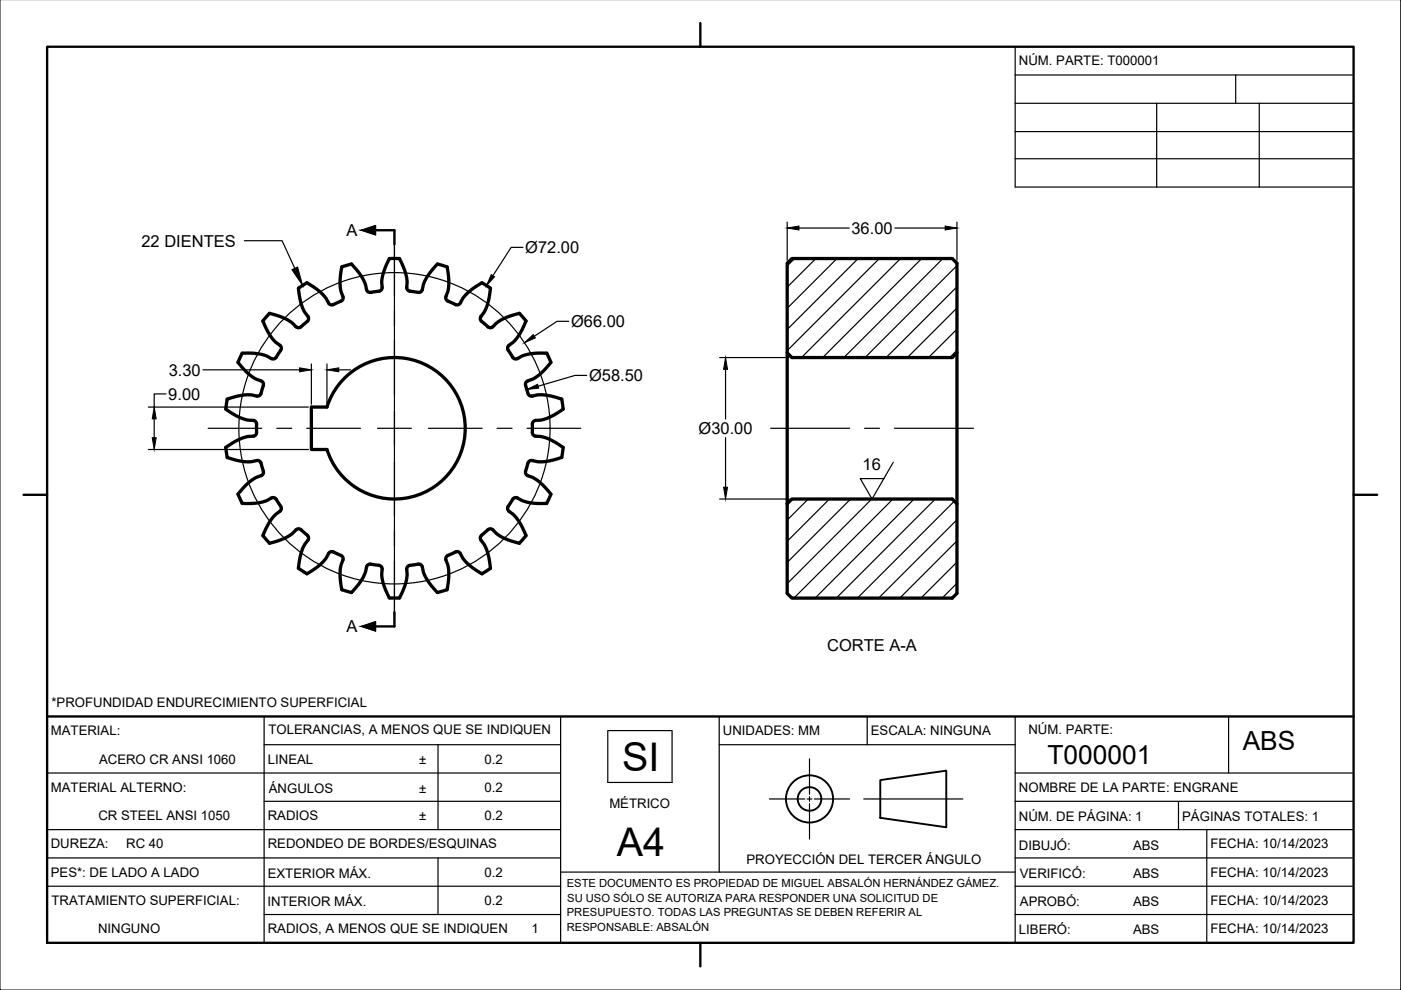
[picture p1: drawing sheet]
<svg xmlns="http://www.w3.org/2000/svg" width="297mm" height="210mm" viewBox="0 0 297 210" stroke-linecap="round" stroke-linejoin="round" font-family="sans-serif">
<!-- layer: ContornoM -->
<path d="M10 9.9h277v190h-277zM148.5 4.9v5M79.6 48.8h4v3M5 104.9h5M287 104.9h5M83.6 129.8v3h-4M10 151.9h277M148.5 199.9v5" fill="none" stroke="#000" stroke-width=".5"/>
<!-- layer: Tablas -->
<g fill="none" stroke="#000" stroke-width=".25">
<path d="M215.2 9.9v29.8h71.8M215.2 15.9h71.8M262 15.9v6M215.2 21.9h71.8M215.2 27.9h71.8M215.2 33.7h71.8M245.2 21.9v17.8M267 21.9v17.8M56 151.9v48M56 157.9h62.9M92.9 157.9v18M118.9 151.9v48"/>
<path d="M152.5 157.9h62.7M152.5 151.9v33M183.9 151.9v6M215.2 151.9v48M260.5 151.9v12M10 175.9h108.9M10 163.9h108.9M56 169.9h62.9M215.2 175.9h71.8M215.2 163.9h71.8M215.2 169.9h71.8M249.9 169.9v6"/>
<path d="M255.9 175.9v24M10 187.9h108.9M10 181.9h108.9M56 193.9h62.9M92.9 181.9v12M118.9 184.9h96.3M215.2 187.9h71.8M215.2 193.9h71.8M215.2 181.9h71.8"/>
</g>
<!-- layer: LineasExtra -->
<path d="M128.9 154.9h13.6v11h-13.6z" fill="none" stroke="#000" stroke-width=".25"/>
<!-- layer: Proyeccion -->
<g fill="none" stroke="#000" stroke-width=".4">
<path d="M186.6 165.4l14-2v12l-14-2z"/>
<circle cx="171.6" cy="169.4" r="5"/>
<circle cx="171.6" cy="169.4" r="2.5"/>
</g>
<!-- layer: TextoEd -->
<path d="M51.8 51h8l2.7 5.9M163.1 169.4h7.5M171.1 169.4h1M171.6 160.9v7.5M171.6 168.9v1M171.6 170.4v7.5M172.6 169.4h7.5M183.1 169.4h21" fill="none" stroke="#000" stroke-width=".25"/>
<!-- layer: ContornoD -->
<g fill="none" stroke="#000" stroke-width=".7">
<path d="M82.5 54.8l-.8 1.8-.6 1.9-.2 1.3 .1 1.1M82.6 54.8h2.1l1.4 3.5 .2 1.5-.1 1.1M92.7 56l-2.3 2.9-.6 1.4-.3 1.1M92.7 56l2.1 .6M94.8 56.6l.4 2.9-.2 2.3a2.29 2.29 0 0 0-.4 1.6l.4 .4M167.9 54.8h34l1 1v19l-1 1h-34l-1-1v-19zM55.7 68.1l1.4 2.8 1.3 1.6a2.27 2.27 0 0 1 1.2 1.2l-.1 .5-.8 1.2a.87 .87 0 0 1-1.2 .6M55.7 68.1l1.4-1.7 3.5 1.2 1.1 .7 1.1 1a1.06 1.06 0 0 0 1.5-.5l.9-.7M57.5 76l-1-.5-1.2-.4-1.6-.2h-2.4l-.8 1.9 1.9 2.2 1.9 1.4a2.27 2.27 0 0 1 1.5 .7v.6l-.4 1.4a.87 .87 0 0 1-1 .9l-1.1-.3h-1.5l-1.6 .3-2 .6M70.7 64.6a.75 .75 0 0 1-1-.3l-.7-1.2-.9-1-3-2.1-1.8 1.1 .5 3 .8 2.1a2.17 2.17 0 0 1 .8 1.4l-.2 .5M77.7 61.4l-.2-1.1-.6-1.2-.8-1.3-1.6-1.8-2 .6-.4 2.8 .2 2.4a2.29 2.29 0 0 1 .4 1.6l-.4 .4-1.6 .8M77.7 61.4a.75 .75 0 0 0 .9 .6"/>
<path d="M81 60.9a1.05 1.05 0 0 1-1.3 .9l-1.1 .2M86.2 60.9a.75 .75 0 0 0 .7 .8M89.5 61.4a1.05 1.05 0 0 1-1.5 .5l-1.1-.2M95 63.8l1.6 .8M96.6 64.6a.75 .75 0 0 0 1-.3l1.1-1.7 1.5-1.4 2-1.2 .7 .4 1.1 .7-.2 1.5-.7 2.6-1.1 1.9a1.04 1.04 0 0 0 .7 1.5l.5 .5a.88 .88 0 0 0 1.3 .2l1.5-1.3 2.2-1 1.9-.6 .6 .7 .8 1-.4 .9-1.5 2.7-1.7 1.5a1.05 1.05 0 0 0 .2 1.6l.4 .6a.87 .87 0 0 0 1.2 .6l1-.5 1.3-.4 1.5-.2h2.4l.9 1.9-2 2.2-1.8 1.4a2.28 2.28 0 0 0-1.5 .7l-.1 .6 .4 1.4a.87 .87 0 0 0 1 .9l1.2-.3h1.5l1.6 .3 2 .6M166.9 74.8v51l1 1h34l1-1v-19l-1-1h-34l-1 1M202.9 74.8v32M48.2 84.6l-.3 2.2 2.5 1.5 2.1 .8a2.3 2.3 0 0 1 1.7 .3l.2 .5v1.4a.87 .87 0 0 1-.7 1.2l-2 .3-1.9 .8-1.9 1.3 .1 .8 .2 1.3 1.2 .4 2.6 .5h1.3l1.1-.3a1.05 1.05 0 0 1 1.1 1.3l.2 .7a.87 .87 0 0 1-.3 1.2M66 86.3h3.3a15 15 0 0 1 23.1-7.7 15 15 0 0 1 0 24.4 15 15 0 0 1-23.1-7.7h-3.3zM119.1 84.6l.3 2.1-2.2 1.4-2.5 1a2.24 2.24 0 0 0-1.6 .3l-.2 .5v1.4a.87 .87 0 0 0 .7 1.2l1.3 .1 1.1 .3 2.4 1.3 1 .7-.2 1.2-.1 .9-1.9 .6-2.4 .3-2-.3a1.05 1.05 0 0 0-1.1 1.3l-.2 .7a.87 .87 0 0 0 .4 1.2M55.4 100.9l-1.9 .8-1.9 1.7-1.1 1.4 .3 .8 .5 1.1 .9 .1 3.3-.3 1-.4 1-.5M57.5 105.6a1.05 1.05 0 0 1 1.4 .9l.4 .6a.86 .86 0 0 1 0 1.3l-.9 .7-1 1.2-1.7 3.3"/>
<path d="M62.7 112.3l-.9 1-.9 .6-1.7 .7-2.1 .6-1.4-1.6M62.8 112.3a1.06 1.06 0 0 1 1.5 .5l.9 .7M65.2 113.5a.76 .76 0 0 1 .1 1l-.7 .9-.5 1-.7 3.3-.1 .8 1.1 .7 .7 .5 2-1.3 1.7-1.6 .9-1.5a1.06 1.06 0 0 1 1.6 0l.7 .3a.88 .88 0 0 1 .7 1.1l-.5 1.4-.1 1.5 .4 3.4 2 .6 2.1-2.5 .9-1.8a2.32 2.32 0 0 1 .5-1.6l.6-.1M78.6 119.6l1.8 .3M80.4 119.9a.75 .75 0 0 1 .6 .8l-.1 1.1 .2 1.3 .6 1.8 .8 1.9M86.9 119.9a.75 .75 0 0 0-.7 .8l.1 1.1-.2 1.6-1.4 3.4h-2.1M86.9 119.9l1.4-.2a.87 .87 0 0 1 1.2 .5l.3 1.1 .6 1.4 2.3 2.9M95 117.8a.75 .75 0 0 0-.5 .9l.5 1.1 .2 1.5-.4 3.7M104.5 112.3a1.05 1.05 0 0 0-1.6 .5l-.5 .5a.89 .89 0 0 0-.4 1.2l.7 .9 .5 1.2 .4 1.6 .4 2.3-1.8 1.2-2.6-1.8-1.5-1.5a2.27 2.27 0 0 0-.9-1.4h-.6l-1.6 .8M111.9 100.9l1.1 .3 1.2 .9 2.6 2.7-.9 1.9h-2.8l-2.4-.6a2.27 2.27 0 0 0-1.5-.6l-.5 .3-.8 1.3a.86 .86 0 0 0 0 1.3l1.5 1.3 1.3 1.9 .8 2-.5 .6-.9 1-1-.3-2.9-1.1-.9-.6-.8-.9M94.8 125l-2.1 .6"/>
</g>
<!-- layer: Back -->
<g fill="none" stroke="#000" stroke-width=".25">
<path d="M83.6 51.3v11.4M168.5 54.8l-1.6 1.6M173 54.8l-6.1 6.1M177.5 54.8l-10.6 10.6M181.9 54.8l-15 15.1M186.4 54.8l-19.5 19.6M190.9 54.8l-21 21M195.4 54.8l-21 21M199.9 54.8l-21 21M202.9 56.3l-19.5 19.5M83.6 65.9v3.1M83.6 72.2v11.4"/>
<path d="M202.9 60.8l-15 15M202.9 65.3l-10.5 10.5M202.9 69.8l-6 6M202.9 74.3l-1.5 1.5M44.1 90.8h11.4M58.7 90.8h3.2M65 90.8h11.4M80 90.8h7.2M83.6 87.2v7.2M83.6 98v11.4M90.8 90.8h11.4M105.4 90.8h3.2"/>
<path d="M111.7 90.8h11.4M163.4 90.8h16.7M183.3 90.8h3.2M189.7 90.8h16.7M83.6 112.6v3.1M83.6 118.9v11.4M171.4 105.8l-4.5 4.5M175.9 105.8l-9 9M180.3 105.8l-13.4 13.5M184.8 105.8l-17.9 17.9M189.3 105.8l-21 21M193.8 105.8l-21 21"/>
<path d="M198.3 105.8l-21 21M202.3 106.3l-20.5 20.5M202.9 110.2l-16.6 16.6M202.9 114.7l-12.1 12.1M202.9 119.2l-7.6 7.6M202.9 123.7l-3.2 3.1"/>
<circle cx="83.6" cy="90.8" r="33"/>
</g>
<!-- layer: 0 -->
<g fill="none" stroke="#000" stroke-width=".25">
<path d="M76.6 48.8l3-1v2zM83.6 48.8v84M110.9 52.4h-2.5l-3.9 6.1M166.9 47.1v8.1M169.4 48.3h10.7M189.7 48.3h10.7M202.9 47.1v8.1M43 78.4h20.5M66 77.2v8.5M69.3 77.2v8.5M71.8 78.4h2.5M120.6 68.1h-2.5l-4.8 3.2"/>
<path d="M124.4 79.6h-2.5l-7.8 2.3M152.6 75.8h14.7M153.8 78.3v10.5M31.4 95.3h34M31.4 86.3h34M32.7 88.8v4M35.2 83.5h-2.5v2.8M153.8 92.8v10.5M189.4 98l-4.5 7.8-2.5-4.3h5M152.6 105.8h14.7M76.6 132.8l3-1v2z"/>
</g>
<g fill="#000" stroke="#000" stroke-width=".21">
<path d="M104.2 58.2l.6 .5-1.7 1.9zM166.9 48.3l2.5-.4v.9zM200.4 47.9l2.5 .4-2.5 .5zM63.5 78l2.5 .4-2.5 .4zM69.3 78.4l2.5-.4v.8zM111.2 72.7l1.9-1.8 .4 .7zM153.8 75.8l.5 2.5h-.9zM32.3 92.8h.8l-.4 2.5zM32.7 86.3l.4 2.5h-.8zM111.7 82.6l2.3-1.1 .2 .8zM153.4 103.3h.9l-.5 2.5z"/>
<path d="M76.6 48.8l3-1v1zM76.6 48.8l3 1v-1z"/>
<path d="M76.6 132.8l3-1v1zM76.6 132.8l3 1v-1z"/>
</g>
<g fill="#fff" stroke="#fff" stroke-width=".21">
<path d="M180.4 46.8v3.1l9-3.1zM180.4 49.9l9-3.1v3.1z"/>
<path d="M35.6 82v3l7-3zM35.6 85l7-3v3z"/>
<path d="M35.7 76.9v3l7-3zM35.7 79.9l7-3v3z"/>
<path d="M111.3 50.8v3.2l11.6-3.2zM111.3 54l11.6-3.2v3.2z"/>
<path d="M121 66.5v3.2l11.6-3.2zM121 69.7l11.6-3.2v3.2z"/>
<path d="M124.8 78v3.2l11.6-3.2zM124.8 81.2l11.6-3.2v3.2z"/>
<path d="M148 89.2v3.2l11.6-3.2zM148 92.4l11.6-3.2v3.2z"/>
</g>
<!-- layer: TextoEd -->
<path d="M61.9 57.2l1.2-.6 1.1 3.9z" fill="#000" stroke="#000" stroke-width=".21"/>
<!-- layer: 0 -->
<path d="M297 -.1v210h-297v-210" fill="none" stroke="#000" stroke-width=".21"/>
<g font-size="8.4">
<text x="131.9" y="163.4">SI</text>
<text x="130.8" y="181.4">A4</text>
</g>
<g font-size="5.6">
<text x="222.1" y="161.9">T000001</text>
<text x="263.5" y="159">ABS</text>
</g>
<g font-size="3.5">
<text x="30" y="52.3">22 DIENTES</text>
<text x="73.5" y="50.1">A</text>
<text x="111.4" y="53.6">Ø72.00</text>
<text x="180.5" y="49.6">36.00</text>
<text x="121.1" y="69.3">Ø66.00</text>
<text x="35.8" y="79.6">3.30</text>
<text x="124.9" y="80.8">Ø58.50</text>
<text x="35.7" y="84.7">9.00</text>
<text x="148.1" y="92">Ø30.00</text>
<text x="182.9" y="99.7">16</text>
<text x="73.5" y="134.1">A</text>
<text x="175.4" y="138.1">CORTE A-A</text>
</g>
<g font-size="2.8">
<text x="216" y="13.7">NÚM. PARTE: T000001</text>
<text x="10.9" y="149.9">*PROFUNDIDAD ENDURECIMIENTO SUPERFICIAL</text>
<text x="10.8" y="155.9">MATERIAL:</text>
<text x="56.9" y="155.7">TOLERANCIAS, A MENOS QUE SE INDIQUEN</text>
<text x="153.3" y="155.9">UNIDADES: MM</text>
<text x="184.6" y="155.9">ESCALA: NINGUNA</text>
<text x="218" y="155.7">NÚM. PARTE:</text>
<text x="21" y="161.9">ACERO CR ANSI 1060</text>
<text x="56.8" y="161.9">LINEAL</text>
<text x="88.9" y="161.9">±</text>
<text x="102.8" y="161.9">0.2</text>
<text x="10.8" y="167.9">MATERIAL ALTERNO:</text>
<text x="102.8" y="167.9">0.2</text>
<text x="216" y="167.9">NOMBRE DE LA PARTE: ENGRANE</text>
<text x="20.9" y="173.9">CR STEEL ANSI 1050</text>
<text x="56.8" y="173.9">RADIOS</text>
<text x="57" y="168.1">ÁNGULOS</text>
<text x="88.9" y="168.1">±</text>
<text x="88.9" y="173.9">±</text>
<text x="102.8" y="173.9">0.2</text>
<text x="129.2" y="171.4">MÉTRICO</text>
<text x="10.8" y="179.9">DUREZA:</text>
<text x="26.8" y="179.9">RC 40</text>
<text x="56.8" y="179.8">REDONDEO DE BORDES/ESQUINAS</text>
<text x="216" y="174.1">NÚM. DE PÁGINA: 1</text>
<text x="250.6" y="174.1">PÁGINAS TOTALES: 1</text>
<text x="256.6" y="179.9">FECHA: 10/14/2023</text>
<text x="10.8" y="185.9">PES*: DE LADO A LADO</text>
<text x="102.8" y="185.9">0.2</text>
<text x="158.3" y="183.1">PROYECCIÓN DEL TERCER ÁNGULO</text>
<text x="216" y="180.1">DIBUJÓ:</text>
<text x="240.2" y="180.1">ABS</text>
<text x="256.6" y="185.9">FECHA: 10/14/2023</text>
<text x="10.9" y="191.9">TRATAMIENTO SUPERFICIAL:</text>
<text x="56.8" y="186.1">EXTERIOR MÁX.</text>
<text x="102.8" y="191.9">0.2</text>
<text x="216.2" y="186.1">VERIFICÓ:</text>
<text x="240.2" y="186.1">ABS</text>
<text x="256.6" y="191.9">FECHA: 10/14/2023</text>
<text x="20.8" y="197.9">NINGUNO</text>
<text x="56.7" y="192.1">INTERIOR MÁX.</text>
<text x="56.8" y="197.7">RADIOS, A MENOS QUE SE INDIQUEN</text>
<text x="112.7" y="197.7">1</text>
<text x="216.2" y="192.1">APROBÓ:</text>
<text x="240.2" y="192.1">ABS</text>
<text x="256.6" y="197.9">FECHA: 10/14/2023</text>
<text x="216" y="198.1">LIBERÓ:</text>
<text x="240.2" y="198.1">ABS</text>
</g>
<g font-size="2.4">
<text x="120.2" y="188">ESTE DOCUMENTO ES PROPIEDAD DE MIGUEL ABSALÓN HERNÁNDEZ GÁMEZ.</text>
<text x="120.3" y="191.3">SU USO SÓLO SE AUTORIZA PARA RESPONDER UNA SOLICITUD DE</text>
<text x="120.2" y="197.4">RESPONSABLE: ABSALÓN</text>
<text x="120.2" y="194.2">PRESUPUESTO. TODAS LAS PREGUNTAS SE DEBEN REFERIR AL</text>
</g>
</svg>
